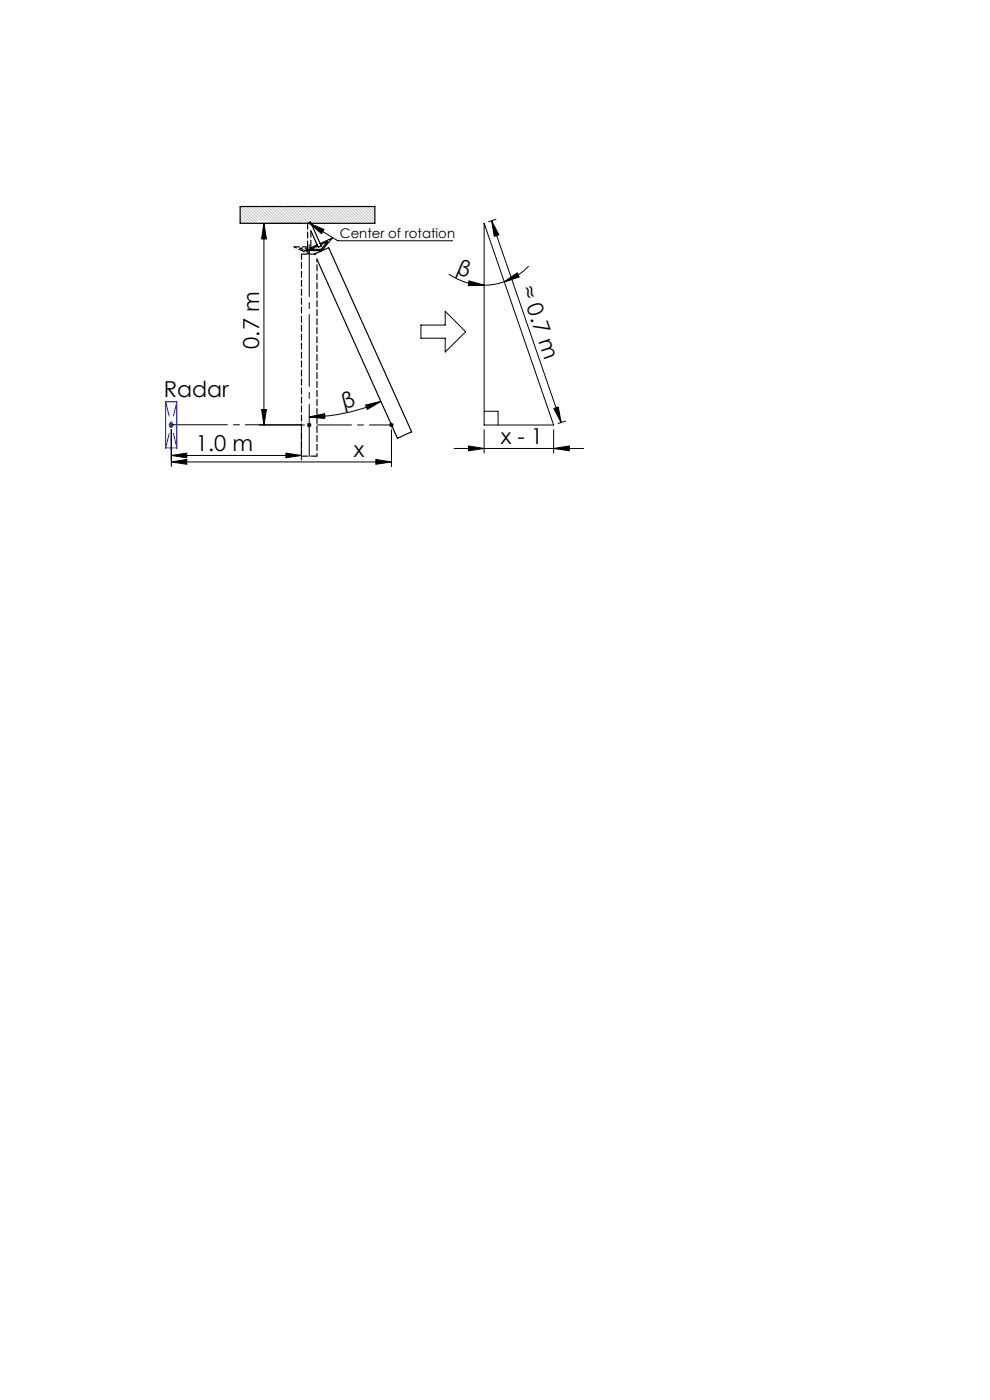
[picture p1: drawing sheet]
<svg xmlns="http://www.w3.org/2000/svg" width="210mm" height="297mm" viewBox="0 0 210 297" stroke-linecap="round" stroke-linejoin="round" font-family="sans-serif">
<g fill="none" stroke="#000" stroke-width=".21">
<path d="M55 47.4h9.2M56 47.4l.5 3.3h-1zM56 47.4v42.8M65.6 47.4l3.1 1.3-.5 .9zM65.6 47.4l6 3.7h24.4M95.2 58.1l.9 .6a13 13 0 0 0 6.6 1.8M99.5 59.6l3.2 .9-3.4 .1zM102.7 47.4l14.7 42.8h-14.7zM104.3 46.8l14.7 42.8M104.3 46.8l1.5 3-1 .3zM105.2 46.5l-1.6 .6M107 59.8l2.7-1.9 .4 .9z"/>
<path d="M107 59.8a13.3 13.3 0 0 1-4.3 .7M112.1 56.5a12.9 12.9 0 0 1-5.1 3.3M89.3 69h5.1v-3l4.4 4.4-4.4 4.3v-2.9h-5.1zM35.8 90.1h1M35.9 89.8l.8 .7M36.3 96.6l3.3-.5v1zM36.3 98l3.3-.5v1zM36.3 91.1v7.9M36.3 96.6h27.6M36.3 98h46.7M36.3 89.6v1M36.7 89.8l-.8 .7"/>
<path d="M55 90.2h9.6M55.5 86.9h1l-.5 3.3zM60.6 96.1l3.3 .5-3.3 .5zM63.9 91.1v6.5M65.1 90.2h1M65.2 89.8l.7 .7M65.6 88.4l3.3-.6v1zM65.6 89.7v1M65.9 89.8l-.7 .7M77.5 85.9l3.3-.7-2.9 1.7zM79.7 97.5l3.3 .5-3.3 .5zM80.8 85.2a37.8 37.8 0 0 1-15.2 3.2"/>
<path d="M82.5 90.2h1M82.7 89.8l.7 .7M83 89.7v1M83 91.2v7.8M83.4 89.8l-.7 .7M96.3 95.1h27.5M99.4 94.6l3.3 .5-3.3 .5zM102.7 91.2v4.9M117.4 95.1l3.4-.5v1zM117.4 91.2v4.9M117.5 86.7l.9-.3 .6 3.2zM120 89.3l-1.6 .5"/>
</g>
<path d="M35.1 85.2h2.4v9.8h-2.4zM35.8 90.1h1M35.9 89.8l.8 .7M36.3 89.6v1M36.7 89.8l-.8 .7" fill="none" stroke="#00f" stroke-width=".21"/>
<path d="M65.6 96.8v-44.9" fill="none" stroke="#000" stroke-width=".21" stroke-dasharray="15.2 1.3 1.3 1.3" stroke-dashoffset="4.2"/>
<path d="M36.3 90.1h27.7" fill="none" stroke="#000" stroke-width=".21" stroke-dasharray="15.2 1.3 1.3 1.3" stroke-dashoffset="3.3"/>
<path d="M67.2 90.2h15.9" fill="none" stroke="#000" stroke-width=".21" stroke-dasharray="15.2 1.3 1.3 1.3" stroke-dashoffset="7.9"/>
<path d="M102.7 87.2h3M105.7 87.2v3" fill="none" stroke="#000" stroke-width=".21" stroke-dasharray="15.2 1.3 1.3 1.3"/>
<g fill="none" stroke="#c0c0c0" stroke-width=".21">
<path d="M50.9 44.3l3.1 3.1M50.9 45l2.4 2.4M50.9 45.6l1.8 1.8M50.9 46.3l1.2 1.1M50.9 46.9l.5 .5M51 43.8l3.6 3.6M51.7 43.8l3.1 3.1M52.4 43.8l3 3.1M53 43.8l3.1 3.1M53.6 43.8l3.1 3.1M54.3 43.8l3.5 3.6M54.9 43.8l3.6 3.6"/>
<path d="M55.5 43.8l3.6 3.6M56.2 43.8l3.6 3.6M56.8 43.8l3.6 3.6M57.5 43.8l3.5 3.6M58.1 43.8l3.6 3.6M58.7 43.8l3.6 3.6M59.4 43.8l3.6 3.6M60 43.8l3.6 3.6M60.7 43.8l3.5 3.6M61.3 43.8l3.6 3.6M61.9 43.8l3.6 3.6M62.6 43.8l3.2 3.3"/>
<path d="M63.3 43.8l3.5 3.6M63.9 43.8l3.6 3.6M64.5 43.8l3.6 3.6M65.2 43.8l3.5 3.6M65.8 43.8l3.6 3.6M66.5 43.8l3.5 3.6M67.1 43.8l3.6 3.6M67.7 43.8l3.6 3.6M68.4 43.8l3.5 3.6M69 43.8l3.6 3.6M69.7 43.8l3.5 3.6M70.3 43.8l3.6 3.6"/>
<path d="M70.9 43.8l3.6 3.6M71.6 43.8l3.5 3.6M72.2 43.8l3.6 3.6M72.8 43.8l3.6 3.6M73.5 43.8l3.6 3.6M74.2 43.8l3.5 3.6M74.8 43.8l3.6 3.6M75.4 43.8l3.6 3.6M76.1 43.8l3.4 3.5M76.7 43.8l2.8 2.8M77.4 43.8l2.1 2.2M78 43.8l1.5 1.5"/>
<path d="M78.6 43.8l.9 .9M79.3 43.8l.2 .3"/>
</g>
<path d="M35.1 95l2.4-9.8M35.1 85.2l2.4 9.8" fill="none" stroke="#00f" stroke-width=".21" stroke-dasharray="15.2 1.3 1.3 1.3" stroke-dashoffset="12.1"/>
<g fill="#000">
<path d="M65.6 47.4l3.1 1.3-.5 .9z"/>
<path d="M104.3 46.8l1.5 3-1 .3zM117.5 86.7l.9-.3 .6 3.2z"/>
<path d="M99.5 59.6l3.2 .9-3.4 .1zM107 59.8l2.7-1.9 .4 .9z"/>
<path d="M36.3 96.6l3.3-.5v1zM60.6 96.1l3.3 .5-3.3 .5zM36.3 98l3.3-.5v1zM79.7 97.5l3.3 .5-3.3 .5z"/>
<path d="M55.5 86.9h1l-.5 3.3zM56 47.4l.5 3.3h-1z"/>
<path d="M65.6 88.4l3.3-.6v1zM77.5 85.9l3.3-.7-2.9 1.7z"/>
<path d="M117.4 95.1l3.4-.5v1zM99.4 94.6l3.3 .5-3.3 .5z"/>
</g>
<path d="M65.2 52.4v.3M65.6 47.4h-14.7v-3.6h28.6v3.6h-13.5M65.9 47.1l2 4.6 2.6-1.2-2.3 2.7-3.5-.1 .5-.2M65.9 52.9l1.5-.7 .1 .3 .6-.3h.1l-.2-.3 1.5-.6-1.4 1.6zM65.9 48.9l1.4 3.1-1.4 .6M65.9 52.4v.3M66.7 53.9l3-1.4 17.6 39.1-3 1.4-17.1-38" fill="none" stroke="#000" stroke-width=".25"/>
<path d="M67.2 96.8v-41.8" fill="none" stroke="#000" stroke-width=".25" stroke-dasharray="1.3 .6" stroke-dashoffset=".7"/>
<path d="M64 53.9v42.9" fill="none" stroke="#000" stroke-width=".25" stroke-dasharray="1.3 .6" stroke-dashoffset=".2"/>
<path d="M65.2 52.9v-.2M65.2 52.4v-5M65.9 52.9v-.2M67.4 52.2l-.1-.3M68 51.9l-.1-.3" fill="none" stroke="#000" stroke-width=".25" stroke-dasharray="1.3 .6"/>
<path d="M65.2 47.4l.7-.3M65.2 52.9h.7" fill="none" stroke="#000" stroke-width=".25" stroke-dasharray="1.3 .6" stroke-dashoffset=".3"/>
<path d="M65.9 52.4v-3.5M64 96.8h3.2" fill="none" stroke="#000" stroke-width=".25" stroke-dasharray="1.3 .6" stroke-dashoffset="-.1"/>
<path d="M63.6 52.7h1.6M65.6 53.9l-3.2-1.5" fill="none" stroke="#000" stroke-width=".25" stroke-dasharray="1.3 .6" stroke-dashoffset=".8"/>
<path d="M65.6 53.6l-2-.9" fill="none" stroke="#000" stroke-width=".25" stroke-dasharray="1.3 .6" stroke-dashoffset=".5"/>
<path d="M62.4 52.4h2.8M64 53.9h3" fill="none" stroke="#000" stroke-width=".25" stroke-dasharray="1.3 .6" stroke-dashoffset=".1"/>
<g font-size="4.7">
<text x="96.6" y="57.9" transform="rotate(23 96.6 57.9)">β</text>
<text x="110.4" y="61.4" transform="rotate(71 110.4 61.4)">≈ 0.7 m</text>
<text x="55" y="74" transform="rotate(-90 55 74)">0.7 m</text>
<text x="34.7" y="84.1">Radar</text>
<text x="73" y="86.7" transform="rotate(-14 73 86.7)">β</text>
<text x="41.6" y="95.6">1.0 m</text>
<text x="106.2" y="94.1">x - 1</text>
<text x="75.1" y="97">x</text>
</g>
<text font-size="2.8" x="72.1" y="50.4">Center of rotation</text>
</svg>
